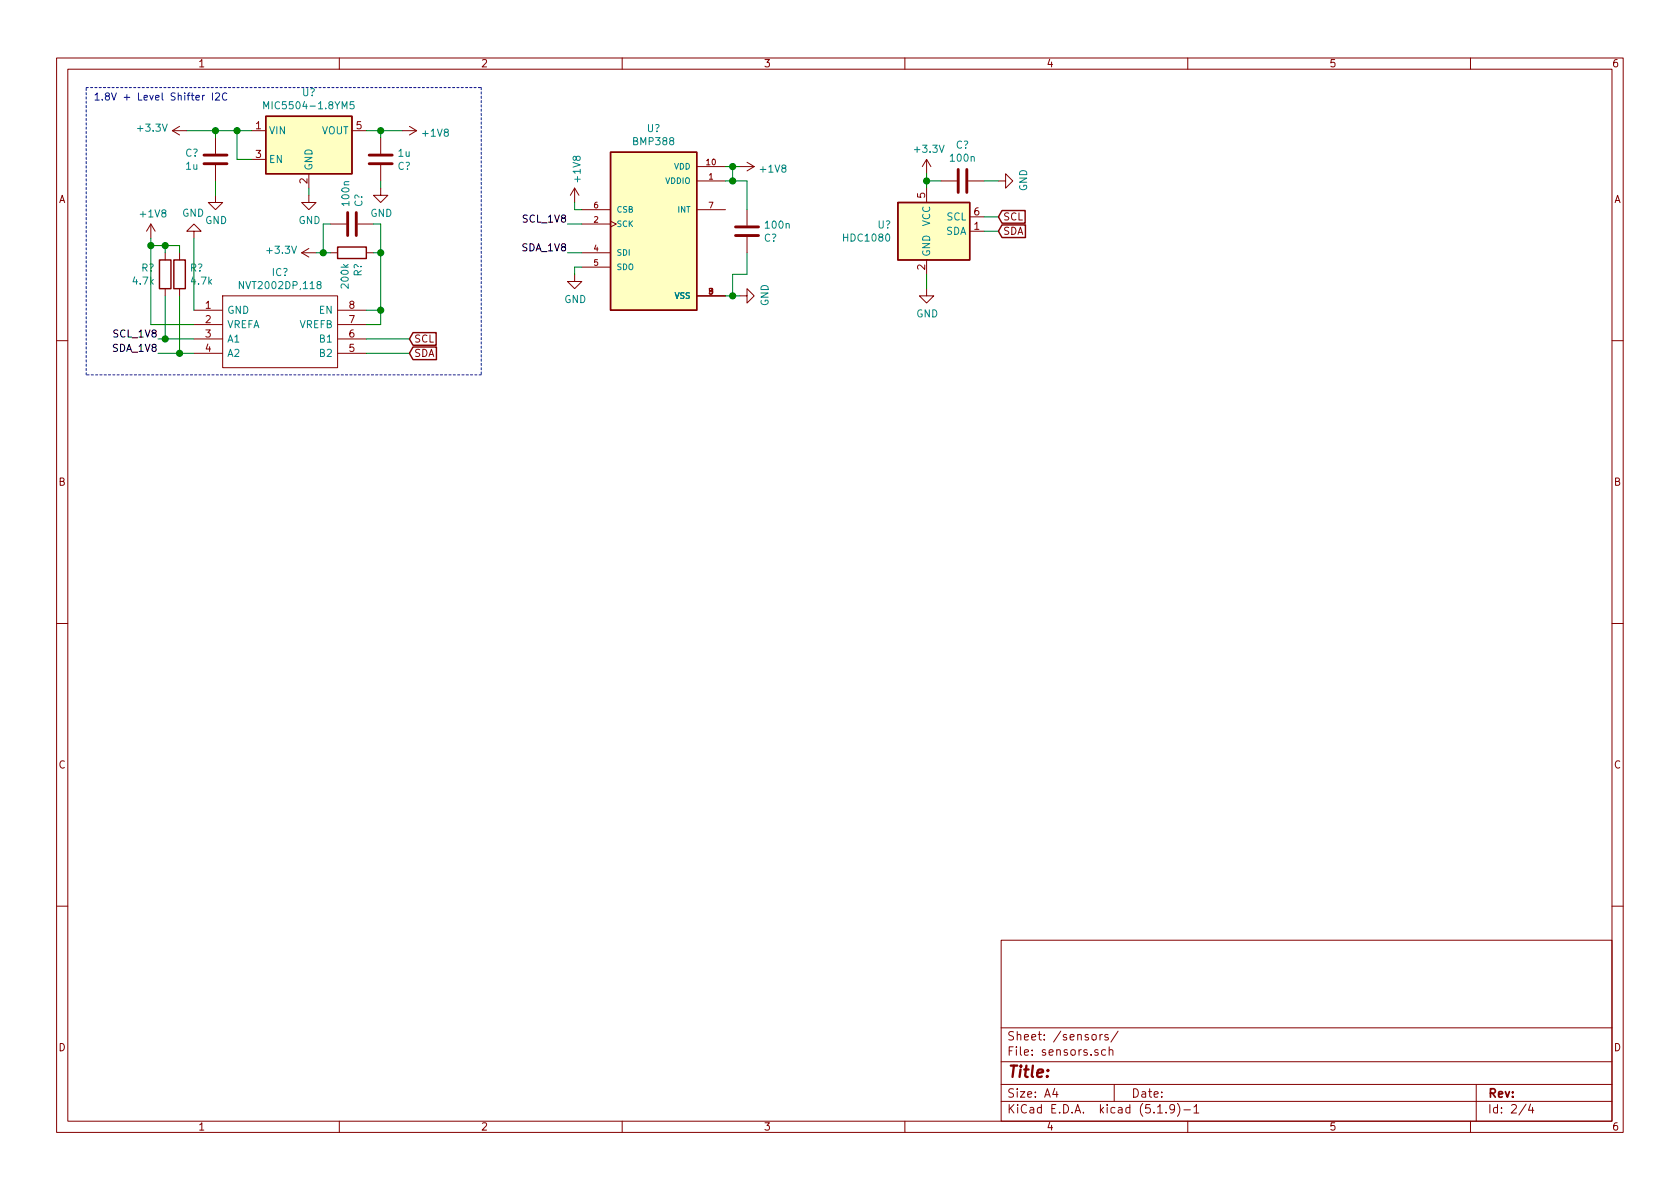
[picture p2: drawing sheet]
EESchema Schematic File Version 4
EELAYER 30 0
EELAYER END
$Descr A4 11693 8268
encoding utf-8
Sheet 2 4
Title ""
Date ""
Rev ""
Comp ""
Comment1 ""
Comment2 ""
Comment3 ""
Comment4 ""
$EndDescr
$Comp
L power:+1V8 #PWR?
U 1 1
P 5150 1150
AR Path="/60ABF4E6/60AD9C53" Ref="#PWR?"  Part="1" 
AR Path="/60AD9C53" Ref="#PWR0151"  Part="1" 
AR Path="/60C0D6AA/60AD9C53" Ref="#PWR?"  Part="1" 
F 0 "#PWR?" H 5150 1000 50  0001 C CNN
F 1 "+1V8" V 5165 1278 50  0000 L CNN
F 2 "" H 5150 1150 50  0001 C CNN
F 3 "" H 5150 1150 50  0001 C CNN
	1    5150 1150
	0    1    1    0   
$EndComp
Wire Wire Line
	5050 1250 5100 1250
Wire Wire Line
	5100 1250 5100 1150
Wire Wire Line
	5100 1150 5150 1150
Wire Wire Line
	5050 1150 5100 1150
Connection ~ 5100 1150
Wire Wire Line
	4050 1750 3950 1750
Wire Wire Line
	4050 1550 3950 1550
Text Label 3950 1550 2    50   ~ 0
SCL_1V8
Text Label 3950 1750 2    50   ~ 0
SDA_1V8
$Comp
L power:GND #PWR?
U 1 1
P 5150 2050
AR Path="/60ABF4E6/60AD9C62" Ref="#PWR?"  Part="1" 
AR Path="/60AD9C62" Ref="#PWR0152"  Part="1" 
AR Path="/60C0D6AA/60AD9C62" Ref="#PWR?"  Part="1" 
F 0 "#PWR?" H 5150 1800 50  0001 C CNN
F 1 "GND" H 5155 1877 50  0000 C CNN
F 2 "" H 5150 2050 50  0001 C CNN
F 3 "" H 5150 2050 50  0001 C CNN
	1    5150 2050
	0    -1   -1   0   
$EndComp
Wire Wire Line
	5150 2050 5100 2050
$Comp
L Device:C C?
U 1 1
P 5200 1600
AR Path="/60ABF4E6/60AD9C6A" Ref="C?"  Part="1" 
AR Path="/60AD9C6A" Ref="C18"  Part="1" 
AR Path="/60C0D6AA/60AD9C6A" Ref="C?"  Part="1" 
F 0 "C?" H 5315 1554 50  0000 L CNN
F 1 "100n" H 5315 1645 50  0000 L CNN
F 2 "Capacitors_SMD:C_0603_HandSoldering" H 5238 1450 50  0001 C CNN
F 3 "~" H 5200 1600 50  0001 C CNN
	1    5200 1600
	1    0    0    -1  
$EndComp
Wire Wire Line
	5200 1250 5100 1250
Connection ~ 5100 1250
Wire Wire Line
	5200 1250 5200 1450
Wire Wire Line
	5200 1750 5200 1900
Wire Wire Line
	5200 1900 5100 1900
Wire Wire Line
	5100 1900 5100 2050
Connection ~ 5100 2050
Wire Wire Line
	5100 2050 5050 2050
$Comp
L power:+1V8 #PWR?
U 1 1
P 4000 1400
AR Path="/60ABF4E6/60AD9C78" Ref="#PWR?"  Part="1" 
AR Path="/60AD9C78" Ref="#PWR0153"  Part="1" 
AR Path="/60C0D6AA/60AD9C78" Ref="#PWR?"  Part="1" 
F 0 "#PWR?" H 4000 1250 50  0001 C CNN
F 1 "+1V8" V 4015 1528 50  0000 L CNN
F 2 "" H 4000 1400 50  0001 C CNN
F 3 "" H 4000 1400 50  0001 C CNN
	1    4000 1400
	1    0    0    -1  
$EndComp
Wire Wire Line
	4000 1400 4000 1450
Wire Wire Line
	4000 1450 4050 1450
$Comp
L power:GND #PWR?
U 1 1
P 4000 1900
AR Path="/60ABF4E6/60AD9C80" Ref="#PWR?"  Part="1" 
AR Path="/60AD9C80" Ref="#PWR0154"  Part="1" 
AR Path="/60C0D6AA/60AD9C80" Ref="#PWR?"  Part="1" 
F 0 "#PWR?" H 4000 1650 50  0001 C CNN
F 1 "GND" H 4005 1727 50  0000 C CNN
F 2 "" H 4000 1900 50  0001 C CNN
F 3 "" H 4000 1900 50  0001 C CNN
	1    4000 1900
	1    0    0    -1  
$EndComp
Wire Wire Line
	4000 1900 4000 1850
Wire Wire Line
	4000 1850 4050 1850
$Comp
L Regulator_Linear:MIC5504-1.8YM5 U?
U 1 1
P 2150 1000
AR Path="/60ABF4E6/60AED531" Ref="U?"  Part="1" 
AR Path="/60AED531" Ref="U11"  Part="1" 
AR Path="/60C0D6AA/60AED531" Ref="U?"  Part="1" 
F 0 "U?" H 2150 1367 50  0000 C CNN
F 1 "MIC5504-1.8YM5" H 2150 1276 50  0000 C CNN
F 2 "Package_TO_SOT_SMD:SOT-23-5" H 2150 600 50  0001 C CNN
F 3 "http://ww1.microchip.com/downloads/en/DeviceDoc/MIC550X.pdf" H 1900 1250 50  0001 C CNN
	1    2150 1000
	1    0    0    -1  
$EndComp
$Comp
L power:+1V8 #PWR?
U 1 1
P 2800 900
AR Path="/60ABF4E6/60AED53D" Ref="#PWR?"  Part="1" 
AR Path="/60AED53D" Ref="#PWR0155"  Part="1" 
AR Path="/60C0D6AA/60AED53D" Ref="#PWR?"  Part="1" 
F 0 "#PWR?" H 2800 750 50  0001 C CNN
F 1 "+1V8" V 2815 1028 50  0000 L CNN
F 2 "" H 2800 900 50  0001 C CNN
F 3 "" H 2800 900 50  0001 C CNN
	1    2800 900 
	0    1    1    0   
$EndComp
$Comp
L power:GND #PWR?
U 1 1
P 2150 1350
AR Path="/60ABF4E6/60AED543" Ref="#PWR?"  Part="1" 
AR Path="/60AED543" Ref="#PWR0156"  Part="1" 
AR Path="/60C0D6AA/60AED543" Ref="#PWR?"  Part="1" 
F 0 "#PWR?" H 2150 1100 50  0001 C CNN
F 1 "GND" H 2155 1177 50  0000 C CNN
F 2 "" H 2150 1350 50  0001 C CNN
F 3 "" H 2150 1350 50  0001 C CNN
	1    2150 1350
	1    0    0    -1  
$EndComp
$Comp
L NVT2002DP_118:NVT2002DP,118 IC?
U 1 1
P 1350 2150
AR Path="/60ABF4E6/60AED54F" Ref="IC?"  Part="1" 
AR Path="/60AED54F" Ref="IC1"  Part="1" 
AR Path="/60C0D6AA/60AED54F" Ref="IC?"  Part="1" 
F 0 "IC?" H 1950 2415 50  0000 C CNN
F 1 "NVT2002DP,118" H 1950 2324 50  0000 C CNN
F 2 "NVT2002DP_118:SOP65P490X110-8N" H 2400 2250 50  0001 L CNN
F 3 "http://www.nxp.com/docs/en/data-sheet/NVT2001_NVT2002.pdf" H 2400 2150 50  0001 L CNN
F 4 "Translation - Voltage Levels Interface IC" H 2400 2050 50  0001 L CNN "Description"
F 5 "1.1" H 2400 1950 50  0001 L CNN "Height"
F 6 "771-NVT2002DP118" H 2400 1850 50  0001 L CNN "Mouser Part Number"
F 7 "https://www.mouser.co.uk/ProductDetail/NXP-Semiconductors/NVT2002DP118/?qs=htEP9ZFZyENRaE6OF%252BxM8A%3D%3D" H 2400 1750 50  0001 L CNN "Mouser Price/Stock"
F 8 "NXP" H 2400 1650 50  0001 L CNN "Manufacturer_Name"
F 9 "NVT2002DP,118" H 2400 1550 50  0001 L CNN "Manufacturer_Part_Number"
	1    1350 2150
	1    0    0    -1  
$EndComp
$Comp
L power:+1V8 #PWR?
U 1 1
P 1050 1650
AR Path="/60ABF4E6/60AED555" Ref="#PWR?"  Part="1" 
AR Path="/60AED555" Ref="#PWR0157"  Part="1" 
AR Path="/60C0D6AA/60AED555" Ref="#PWR?"  Part="1" 
F 0 "#PWR?" H 1050 1500 50  0001 C CNN
F 1 "+1V8" H 1065 1823 50  0000 C CNN
F 2 "" H 1050 1650 50  0001 C CNN
F 3 "" H 1050 1650 50  0001 C CNN
	1    1050 1650
	1    0    0    -1  
$EndComp
$Comp
L Device:R R?
U 1 1
P 2450 1750
AR Path="/60ABF4E6/60AED561" Ref="R?"  Part="1" 
AR Path="/60AED561" Ref="R47"  Part="1" 
AR Path="/60C0D6AA/60AED561" Ref="R?"  Part="1" 
F 0 "R?" H 2520 1796 50  0000 L CNN
F 1 "200k" H 2520 1705 50  0000 L CNN
F 2 "Resistors_SMD:R_0603_HandSoldering" V 2380 1750 50  0001 C CNN
F 3 "~" H 2450 1750 50  0001 C CNN
	1    2450 1750
	0    1    1    0   
$EndComp
$Comp
L Device:C C?
U 1 1
P 2450 1550
AR Path="/60ABF4E6/60AED567" Ref="C?"  Part="1" 
AR Path="/60AED567" Ref="C21"  Part="1" 
AR Path="/60C0D6AA/60AED567" Ref="C?"  Part="1" 
F 0 "C?" H 2565 1504 50  0000 L CNN
F 1 "100n" H 2565 1595 50  0000 L CNN
F 2 "Capacitors_SMD:C_0603_HandSoldering" H 2488 1400 50  0001 C CNN
F 3 "~" H 2450 1550 50  0001 C CNN
	1    2450 1550
	0    -1   -1   0   
$EndComp
Wire Wire Line
	2200 1750 2250 1750
Wire Wire Line
	2250 1750 2250 1550
Wire Wire Line
	2250 1550 2300 1550
Connection ~ 2250 1750
Wire Wire Line
	2250 1750 2300 1750
Wire Wire Line
	2600 1550 2650 1550
Wire Wire Line
	2650 1550 2650 1750
Wire Wire Line
	2650 1750 2600 1750
Wire Wire Line
	2650 1750 2650 2150
Wire Wire Line
	2650 2250 2550 2250
Connection ~ 2650 1750
Wire Wire Line
	2550 2150 2650 2150
Connection ~ 2650 2150
Wire Wire Line
	2650 2150 2650 2250
$Comp
L Device:R R?
U 1 1
P 1250 1900
AR Path="/60ABF4E6/60AED587" Ref="R?"  Part="1" 
AR Path="/60AED587" Ref="R39"  Part="1" 
AR Path="/60C0D6AA/60AED587" Ref="R?"  Part="1" 
F 0 "R?" H 1320 1946 50  0000 L CNN
F 1 "4.7k" H 1320 1855 50  0000 L CNN
F 2 "Resistors_SMD:R_0603_HandSoldering" V 1180 1900 50  0001 C CNN
F 3 "~" H 1250 1900 50  0001 C CNN
	1    1250 1900
	1    0    0    -1  
$EndComp
$Comp
L Device:R R?
U 1 1
P 1150 1900
AR Path="/60ABF4E6/60AED58D" Ref="R?"  Part="1" 
AR Path="/60AED58D" Ref="R38"  Part="1" 
AR Path="/60C0D6AA/60AED58D" Ref="R?"  Part="1" 
F 0 "R?" H 1080 1946 50  0000 R CNN
F 1 "4.7k" H 1080 1855 50  0000 R CNN
F 2 "Resistors_SMD:R_0603_HandSoldering" V 1080 1900 50  0001 C CNN
F 3 "~" H 1150 1900 50  0001 C CNN
	1    1150 1900
	1    0    0    -1  
$EndComp
Wire Wire Line
	1350 2250 1050 2250
Wire Wire Line
	1050 2250 1050 1700
$Comp
L power:GND #PWR?
U 1 1
P 1350 1650
AR Path="/60ABF4E6/60AED595" Ref="#PWR?"  Part="1" 
AR Path="/60AED595" Ref="#PWR0158"  Part="1" 
AR Path="/60C0D6AA/60AED595" Ref="#PWR?"  Part="1" 
F 0 "#PWR?" H 1350 1400 50  0001 C CNN
F 1 "GND" H 1355 1477 50  0000 C CNN
F 2 "" H 1350 1650 50  0001 C CNN
F 3 "" H 1350 1650 50  0001 C CNN
	1    1350 1650
	-1   0    0    1   
$EndComp
Wire Wire Line
	1350 2150 1350 1650
Wire Wire Line
	1150 1750 1150 1700
Wire Wire Line
	1150 1700 1050 1700
Connection ~ 1050 1700
Wire Wire Line
	1050 1700 1050 1650
Wire Wire Line
	1150 1700 1250 1700
Wire Wire Line
	1250 1700 1250 1750
Connection ~ 1150 1700
Wire Wire Line
	1350 2350 1150 2350
Wire Wire Line
	1350 2450 1250 2450
Wire Wire Line
	1150 2050 1150 2350
Connection ~ 1150 2350
Wire Wire Line
	1150 2350 1100 2350
Wire Wire Line
	1250 2050 1250 2450
Connection ~ 1250 2450
Wire Wire Line
	1250 2450 1100 2450
Text Label 1100 2350 2    50   ~ 0
SCL_1V8
Text Label 1100 2450 2    50   ~ 0
SDA_1V8
Wire Wire Line
	1300 900  1500 900 
Wire Wire Line
	2550 900  2650 900 
$Comp
L Device:C C?
U 1 1
P 2650 1100
AR Path="/60ABF4E6/60AED5C4" Ref="C?"  Part="1" 
AR Path="/60AED5C4" Ref="C22"  Part="1" 
AR Path="/60C0D6AA/60AED5C4" Ref="C?"  Part="1" 
F 0 "C?" H 2765 1054 50  0000 L CNN
F 1 "1u" H 2765 1145 50  0000 L CNN
F 2 "Capacitors_SMD:C_0603_HandSoldering" H 2688 950 50  0001 C CNN
F 3 "~" H 2650 1100 50  0001 C CNN
	1    2650 1100
	1    0    0    -1  
$EndComp
$Comp
L Device:C C?
U 1 1
P 1500 1100
AR Path="/60ABF4E6/60AED5CA" Ref="C?"  Part="1" 
AR Path="/60AED5CA" Ref="C19"  Part="1" 
AR Path="/60C0D6AA/60AED5CA" Ref="C?"  Part="1" 
F 0 "C?" H 1386 1146 50  0000 R CNN
F 1 "1u" H 1386 1055 50  0000 R CNN
F 2 "Capacitors_SMD:C_0603_HandSoldering" H 1538 950 50  0001 C CNN
F 3 "~" H 1500 1100 50  0001 C CNN
	1    1500 1100
	1    0    0    -1  
$EndComp
$Comp
L power:GND #PWR?
U 1 1
P 2650 1300
AR Path="/60ABF4E6/60AED5D0" Ref="#PWR?"  Part="1" 
AR Path="/60AED5D0" Ref="#PWR0159"  Part="1" 
AR Path="/60C0D6AA/60AED5D0" Ref="#PWR?"  Part="1" 
F 0 "#PWR?" H 2650 1050 50  0001 C CNN
F 1 "GND" H 2655 1127 50  0000 C CNN
F 2 "" H 2650 1300 50  0001 C CNN
F 3 "" H 2650 1300 50  0001 C CNN
	1    2650 1300
	1    0    0    -1  
$EndComp
Wire Wire Line
	1500 950  1500 900 
Connection ~ 1500 900 
Wire Wire Line
	1500 900  1650 900 
Wire Wire Line
	2650 950  2650 900 
Connection ~ 2650 900 
Wire Wire Line
	2650 900  2800 900 
Wire Wire Line
	2650 1300 2650 1250
Wire Wire Line
	2150 1350 2150 1300
Wire Notes Line
	600  600  3350 600 
Wire Notes Line
	3350 600  3350 2600
Wire Notes Line
	3350 2600 600  2600
Wire Notes Line
	600  2600 600  600 
Text Notes 650  700  0    50   ~ 0
1.8V + Level Shifter I2C
$Comp
L power:GND #PWR?
U 1 1
P 1500 1350
AR Path="/60ABF4E6/60AED5E3" Ref="#PWR?"  Part="1" 
AR Path="/60AED5E3" Ref="#PWR0160"  Part="1" 
AR Path="/60C0D6AA/60AED5E3" Ref="#PWR?"  Part="1" 
F 0 "#PWR?" H 1500 1100 50  0001 C CNN
F 1 "GND" H 1505 1177 50  0000 C CNN
F 2 "" H 1500 1350 50  0001 C CNN
F 3 "" H 1500 1350 50  0001 C CNN
	1    1500 1350
	1    0    0    -1  
$EndComp
Wire Wire Line
	1500 1350 1500 1250
Wire Wire Line
	1650 1100 1650 900 
Wire Wire Line
	1650 1100 1750 1100
Connection ~ 1650 900 
Wire Wire Line
	1650 900  1750 900 
$Comp
L power:+3.3V #PWR?
U 1 1
P 1300 900
AR Path="/607DC62D/60B0EFB6" Ref="#PWR?"  Part="1" 
AR Path="/60B0EFB6" Ref="#PWR0161"  Part="1" 
AR Path="/6087857C/60B0EFB6" Ref="#PWR?"  Part="1" 
AR Path="/60C0D6AA/60B0EFB6" Ref="#PWR?"  Part="1" 
F 0 "#PWR?" H 1300 750 50  0001 C CNN
F 1 "+3.3V" V 1315 1028 50  0000 L CNN
F 2 "" H 1300 900 50  0001 C CNN
F 3 "" H 1300 900 50  0001 C CNN
	1    1300 900 
	0    -1   -1   0   
$EndComp
$Comp
L power:+3.3V #PWR?
U 1 1
P 2200 1750
AR Path="/607DC62D/60B0FE25" Ref="#PWR?"  Part="1" 
AR Path="/60B0FE25" Ref="#PWR0162"  Part="1" 
AR Path="/6087857C/60B0FE25" Ref="#PWR?"  Part="1" 
AR Path="/60C0D6AA/60B0FE25" Ref="#PWR?"  Part="1" 
F 0 "#PWR?" H 2200 1600 50  0001 C CNN
F 1 "+3.3V" V 2215 1878 50  0000 L CNN
F 2 "" H 2200 1750 50  0001 C CNN
F 3 "" H 2200 1750 50  0001 C CNN
	1    2200 1750
	0    -1   -1   0   
$EndComp
Text GLabel 2850 2350 2    50   Input ~ 0
SCL
Text GLabel 2850 2450 2    50   Input ~ 0
SDA
Wire Wire Line
	2550 2350 2850 2350
Wire Wire Line
	2550 2450 2850 2450
$Comp
L Sensor_Humidity:HDC1080 U?
U 1 1
P 6550 1600
AR Path="/60E314D1/60E57AAE" Ref="U?"  Part="1" 
AR Path="/60E57AAE" Ref="U9"  Part="1" 
AR Path="/60C0D6AA/60E57AAE" Ref="U?"  Part="1" 
F 0 "U?" H 6207 1646 50  0000 R CNN
F 1 "HDC1080" H 6207 1555 50  0000 R CNN
F 2 "Package_SON:Texas_PWSON-N6" H 6500 1350 50  0001 L CNN
F 3 "http://www.ti.com/lit/ds/symlink/hdc1080.pdf" H 6150 1850 50  0001 C CNN
F 4 "C82227" H 6550 1600 50  0001 C CNN "LCSC"
	1    6550 1600
	1    0    0    -1  
$EndComp
$Comp
L power:+3.3V #PWR?
U 1 1
P 6450 1200
AR Path="/60E314D1/60E57AB4" Ref="#PWR?"  Part="1" 
AR Path="/60E57AB4" Ref="#PWR0170"  Part="1" 
AR Path="/60C0D6AA/60E57AB4" Ref="#PWR?"  Part="1" 
F 0 "#PWR?" H 6450 1050 50  0001 C CNN
F 1 "+3.3V" H 6465 1373 50  0000 C CNN
F 2 "" H 6450 1200 50  0001 C CNN
F 3 "" H 6450 1200 50  0001 C CNN
	1    6450 1200
	1    0    0    -1  
$EndComp
$Comp
L power:GND #PWR?
U 1 1
P 6450 2000
AR Path="/60E314D1/60E57ABA" Ref="#PWR?"  Part="1" 
AR Path="/60E57ABA" Ref="#PWR0171"  Part="1" 
AR Path="/60C0D6AA/60E57ABA" Ref="#PWR?"  Part="1" 
F 0 "#PWR?" H 6450 1750 50  0001 C CNN
F 1 "GND" H 6455 1827 50  0000 C CNN
F 2 "" H 6450 2000 50  0001 C CNN
F 3 "" H 6450 2000 50  0001 C CNN
	1    6450 2000
	1    0    0    -1  
$EndComp
Wire Wire Line
	6850 1500 6950 1500
Wire Wire Line
	6850 1600 6950 1600
Text GLabel 6950 1500 2    50   Input ~ 0
SCL
Text GLabel 6950 1600 2    50   Input ~ 0
SDA
Wire Wire Line
	6450 2000 6450 1900
Wire Wire Line
	6450 1300 6450 1250
$Comp
L Device:C C?
U 1 1
P 6700 1250
AR Path="/607DC62D/62996B8A" Ref="C?"  Part="1" 
AR Path="/62996B8A" Ref="C20"  Part="1" 
AR Path="/6087857C/62996B8A" Ref="C?"  Part="1" 
AR Path="/60C0D6AA/62996B8A" Ref="C?"  Part="1" 
F 0 "C?" V 6448 1250 50  0000 C CNN
F 1 "100n" V 6539 1250 50  0000 C CNN
F 2 "Capacitors_SMD:C_0603_HandSoldering" H 6738 1100 50  0001 C CNN
F 3 "~" H 6700 1250 50  0001 C CNN
	1    6700 1250
	0    1    1    0   
$EndComp
$Comp
L power:GND #PWR?
U 1 1
P 6950 1250
AR Path="/60E314D1/62997701" Ref="#PWR?"  Part="1" 
AR Path="/62997701" Ref="#PWR0218"  Part="1" 
AR Path="/60C0D6AA/62997701" Ref="#PWR?"  Part="1" 
F 0 "#PWR?" H 6950 1000 50  0001 C CNN
F 1 "GND" H 6955 1077 50  0000 C CNN
F 2 "" H 6950 1250 50  0001 C CNN
F 3 "" H 6950 1250 50  0001 C CNN
	1    6950 1250
	0    -1   -1   0   
$EndComp
Connection ~ 6450 1250
Wire Wire Line
	6450 1250 6450 1200
Wire Wire Line
	6450 1250 6550 1250
Wire Wire Line
	6850 1250 6950 1250
$Comp
L BMP388:BMP388 U?
U 1 1
P 4550 1650
AR Path="/60ABF4E6/60AD9C4D" Ref="U?"  Part="1" 
AR Path="/60AD9C4D" Ref="U8"  Part="1" 
AR Path="/60C0D6AA/60AD9C4D" Ref="U?"  Part="1" 
F 0 "U?" H 4550 2417 50  0000 C CNN
F 1 "BMP388" H 4550 2326 50  0000 C CNN
F 2 "BMP388:PQFN50P200X200X80-10N" H 4550 1650 50  0001 L BNN
F 3 "" H 4550 1650 50  0001 L BNN
F 4 "BOSCH" H 4550 1650 50  0001 L BNN "MANUFACTURER"
F 5 "IPC 7351B" H 4550 1650 50  0001 L BNN "STANDARD"
F 6 "1.1" H 4550 1650 50  0001 L BNN "PARTREV"
	1    4550 1650
	1    0    0    -1  
$EndComp
$EndSCHEMATC
